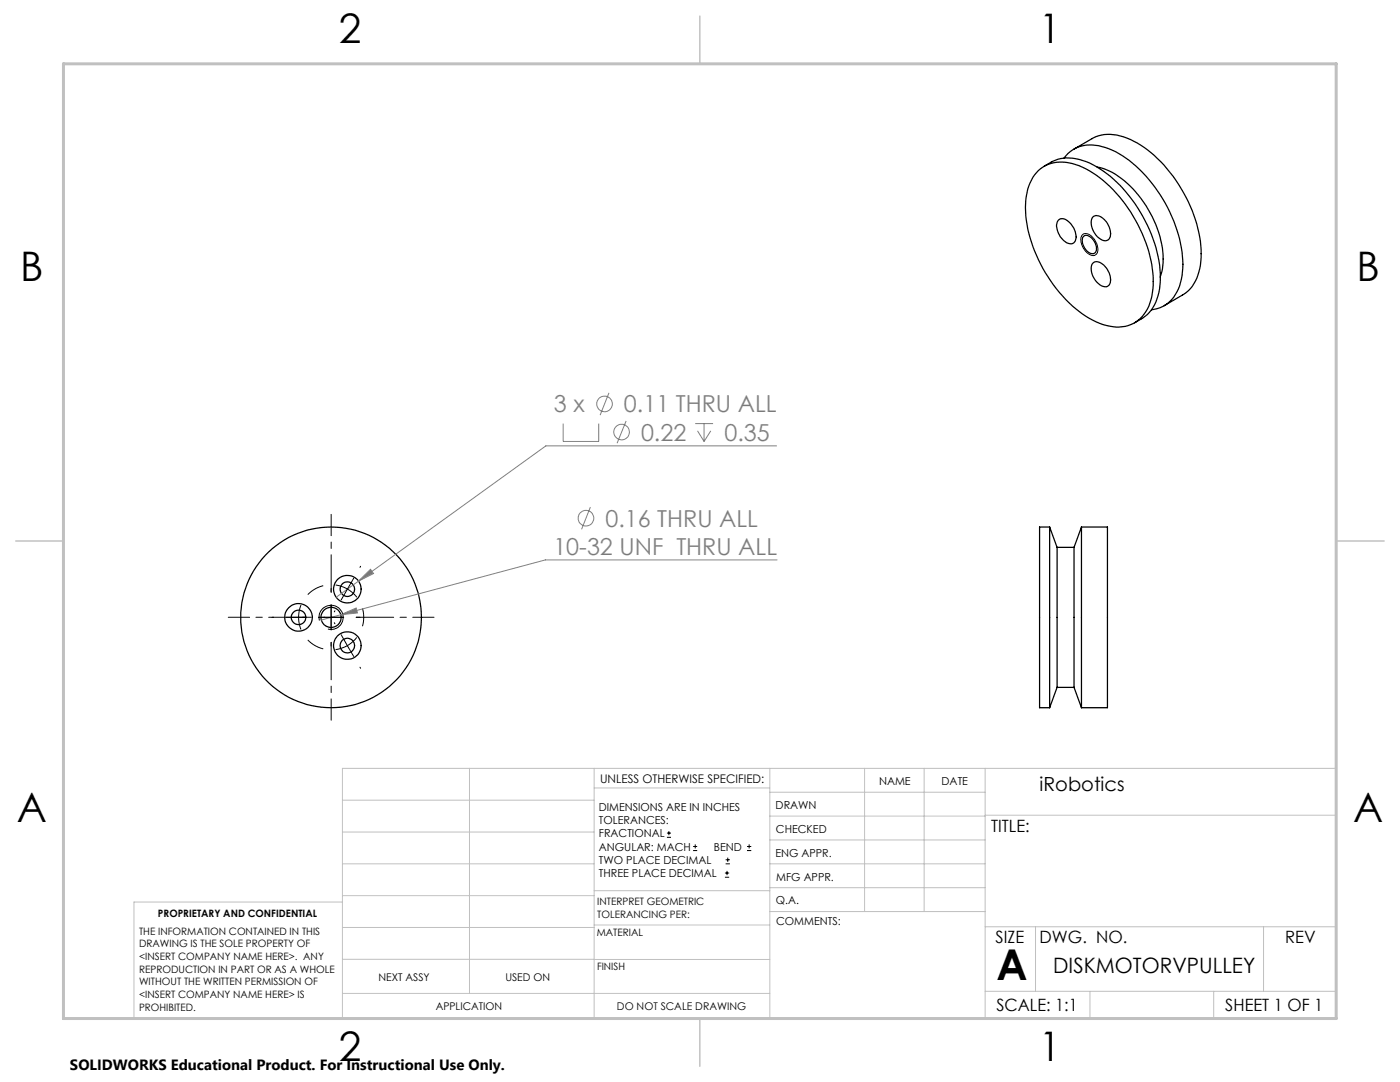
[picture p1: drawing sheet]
<svg xmlns="http://www.w3.org/2000/svg" width="279mm" height="216mm" viewBox="0 0 279 216" stroke-linecap="round" stroke-linejoin="round" font-family="sans-serif">
<g fill="none" stroke="#000" stroke-width=".25">
<path d="M207.3 34a7.5 7.5 0 0 1 8-.9 25.2 25.2 0 0 1 12.2 12.7 21.7 21.7 0 0 1 2.4 13.4 6.9 6.9 0 0 1-6.5 6.1 14.2 14.2 0 0 1-9.4-4.3 28.7 28.7 0 0 1-9.4-19.6 10 10 0 0 1 2.7-7.4zM208.4 33.2a8.2 8.2 0 0 1 8.3-1 25 25 0 0 1 12.3 12.7 22 22 0 0 1 2.3 13.4 7.9 7.9 0 0 1-4.9 6.1M212.3 31.5a6.6 6.6 0 0 1 7.6-2.3 20.1 20.1 0 0 1 10.6 8.1 27.3 27.3 0 0 1 5.5 16.3 8.6 8.6 0 0 1-3.9 7.5l-1.1 .5-1.2 .2M214.3 29.8l3.6-2.1a7.9 7.9 0 0 1 7-.1 23.1 23.1 0 0 1 10.8 10 24.6 24.6 0 0 1 3.9 15.3 8 8 0 0 1-3.6 6l-3.7 2.1M219 33.3a15.2 15.2 0 0 1 8.7 6.3 19.9 19.9 0 0 1 4.3 14.1l-.4 1.5M211.2 43.9a1.5 1.5 0 0 1 2.2 .4 3.5 3.5 0 0 1 1.1 4 1.61 1.61 0 0 1-2.4-.5 3.5 3.5 0 0 1-1-3.7zM216.3 47.1a1.61 1.61 0 0 1 2.1 1.1 1.73 1.73 0 0 1 0 2.4 2.25 2.25 0 0 1-2.4-2.1v-1zM218.1 52.5a1.77 1.77 0 0 1 2.5 .7 3.3 3.3 0 0 1 .8 3.7 1.65 1.65 0 0 1-2.4-.5 3.3 3.3 0 0 1-.9-3.9zM218.1 43.3a1.77 1.77 0 0 1 2.5 .7 3.3 3.3 0 0 1 .8 3.7 1.38 1.38 0 0 1-2.1-.3 3.4 3.4 0 0 1-1.2-4.1zM209.5 105.2v36M209.5 105.2h-2v36h2M209.5 105.2l1.5 4"/>
<path d="M211 109.2v28M211 109.2h3.3M214.3 109.2v28M215.8 105.2h5.2v36h-5.2M215.8 105.2v36M215.8 105.2l-1.5 4M211 137.2l-1.5 4M211 137.2h3.3M214.3 137.2l1.5 4"/>
<circle cx="69.3" cy="117.6" r="1.46"/>
<circle cx="69.3" cy="117.6" r="2.75"/>
<circle cx="59.6" cy="123.2" r="1.45"/>
<circle cx="59.6" cy="123.2" r="2.75"/>
<circle cx="66.1" cy="123.2" r="18"/>
<circle cx="66.1" cy="123.2" r="2.01"/>
<circle cx="69.3" cy="128.8" r="1.45"/>
<circle cx="69.3" cy="128.8" r="2.75"/>
</g>
<g fill="none" stroke="#808080" stroke-width=".2">
<path d="M121.5 78.4l-1.7 4.4M112.4 84.5v3.6h7.1v-3.6M125 84l-1.8 4.4M138.7 84.5h3.6M139.2 86l1.3 2.1M140.5 84.5v3.6M141.9 86l-1.4 2.1M155 89h-46.1l-41.8 30.2M71.5 116l2.4-2.4 .6 .8zM117.8 101.2l-1.7 4.4M155.1 111.7h-46.3l-40.8 11M68 122.7l3.1-1.4 .2 1z"/>
<path d="M68 122.7l-3.9 1"/>
<circle cx="120.6" cy="80.6" r="1.55"/>
<circle cx="124.1" cy="86.2" r="1.55"/>
<circle cx="116.9" cy="103.4" r="1.55"/>
</g>
<g fill="none" stroke="#000" stroke-width=".2">
<path d="M216 46.8a1.67 1.67 0 0 1 2.3 .8 2.65 2.65 0 0 1 .5 3.2 1.72 1.72 0 0 1-2.4-1 2.55 2.55 0 0 1-.4-3zM63.6 123.2h5M63.7 123.8a2.42 2.42 0 0 1 2.2-3 2.42 2.42 0 0 1 2.6 2.6 2.42 2.42 0 0 1-3.1 2.1M66.1 120.7v5M68.1 126.6l1.2 2.2M69.3 128.8l-1.4 .6-.9 .2M69.3 128.8l1.3 2.2M71.2 127.2l-.9 .9-1 .7M133.1 167.1h.8M133.1 166.2h.8M133.5 165.8v.9M138.3 169.7h.8"/>
<path d="M138.3 168.9h.8M138.7 168.5v.8M144.7 175h.8M144.7 174.2h.8M144.8 172.4h.9M144.8 171.6h.9M145.1 173.8v.8M145.2 171.1v.9M149.1 169.7h.8M149.1 168.9h.8M149.5 168.5v.8"/>
</g>
<path d="M64.5 116.9a6.5 6.5 0 0 0-3.1 1.8M69.3 117.5l-1.1-.5-1.2-.3M69.3 117.5l1.1 .8 .8 .9M59.6 123.2l.1 1.2 .4 1.2M59.6 123.2l.1-1.3 .4-1.2M61.4 127.7a6.5 6.5 0 0 0 3.1 1.8M72.3 125a6.5 6.5 0 0 0 0-3.6" fill="none" stroke="#000" stroke-width=".2" stroke-dasharray="15.2 1.3 1.3 1.3" stroke-linecap="butt"/>
<g fill="none" stroke="#c0c0c0" stroke-width=".2">
<path d="M68.3 159.7h50.3M93.7 153.3v44.9M118.6 153.3v49.9M118.6 157.2h35M153.6 153.3v49.9M153.6 158.1h43M172.5 153.3v28.6M184.4 153.3v28.6M196.6 153.3v49.9M68.3 180h-41.6v23.2h240v-49.9h-198.4v49.9M68.3 166h50.3M68.3 178.7h50.3"/>
<path d="M68.3 172.4h50.3M118.6 177.7h35M153.6 162.8h43M153.6 177.1h43M153.6 172.4h43M153.6 167.6h43M196.6 162.7h70.1M68.3 198.2h85.3M68.3 191.4l85.3 .1M68.3 185.1h50.3M118.6 184.6h35M153.6 181.9h43"/>
<path d="M196.6 184.9h70.1M196.6 197.8h70.1M206.7 184.9v12.9M217.5 197.8v5.4M242.2 197.8v5.4M252.2 184.9v12.9"/>
</g>
<path d="M139.7 3.2v9.5M3.1 107.9h9.6M266.7 107.9h9.5M139.7 203.2v9.6" fill="none" stroke="#c0c0c0" stroke-width=".3"/>
<path d="M12.7 12.7h254v190.5h-254z" fill="none" stroke="#c0c0c0" stroke-width=".6"/>
<g fill="none" stroke="#000" stroke-width=".2" stroke-dasharray="15.2 1.3 1.3 1.3">
<path d="M66.1 118.2v-.8M69.3 117.5l1.3-2.1M69.3 117.5l-1.2 2.2M71.8 113.2l.2-.2M54.6 123.2h-.3M59.6 123.2h-2.5M59.6 123.2h2.5M61.1 123.2h-.8M64.6 123.2h.2M66.1 123.2v-2.5M66.1 123.2h-2.5M66.1 123.2v2.5"/>
<path d="M66.1 123.2h2.5M66.1 128.2v.7M66.8 124.5l-.1-.2M66.8 121.9l-.1 .2M71.1 123.2h.7M71.8 133.1l.2 .2"/>
</g>
<path d="M66.1 118.2v-15.6M61.1 123.2h-15.5M66.1 128.2v15.5M71.1 123.2h15.5" fill="none" stroke="#000" stroke-width=".2" stroke-dasharray="15.2 1.3 1.3 1.3" stroke-dashoffset="7.8"/>
<path d="M68 122.7l3.3-.4-.2-1zM71.5 116l3-1.6-.6-.8z" fill="#808080"/>
<text font-size="8.5" x="198.9" y="195.5">A</text>
<g font-size="8.1">
<text x="67.6" y="8.5">2</text>
<text x="207.3" y="8.5">1</text>
<text x="4" y="56.2">B</text>
<text x="270.7" y="56.2">B</text>
<text x="3.3" y="164.1">A</text>
<text x="270" y="164.1">A</text>
<text x="67.6" y="211.7">2</text>
<text x="207.3" y="211.7">1</text>
</g>
<g font-size="4.7" fill="#808080">
<text x="110.5" y="82.3">3 x</text>
<text x="124.5" y="82.3">0.11 THRU ALL</text>
<text x="127.9" y="87.9">0.22</text>
<text x="144.6" y="87.9">0.35</text>
<text x="120.8" y="105.1">0.16 THRU ALL</text>
<text x="110.4" y="110.7">10-32 UNF THRU ALL</text>
</g>
<text font-size="4.2" x="210.2" y="194.2">DISKMOTORVPULLEY</text>
<text font-size="3.9" x="207.5" y="157.8">iRobotics</text>
<g font-size="3.4">
<text x="197.8" y="166">TITLE:</text>
<text x="198.7" y="188.1">SIZE</text>
<text x="207.5" y="188.1">DWG. NO.</text>
<text x="256.5" y="188.2">REV</text>
<text x="198.8" y="201.7">SCALE: 1:1</text>
<text x="244.5" y="201.7">SHEET 1 OF 1</text>
</g>
<text font-size="3" x="14" y="213.5">SOLIDWORKS Educational Product. For Instructional Use Only.</text>
<text font-size="2.4" x="119.8" y="156.2">UNLESS OTHERWISE SPECIFIED:</text>
<g font-size="2.2">
<text x="119.5" y="161.8">DIMENSIONS ARE IN INCHES</text>
<text x="154.8" y="161.4">DRAWN</text>
<text x="175.4" y="156.6">NAME</text>
<text x="187.9" y="156.7">DATE</text>
<text x="119.5" y="164.4">TOLERANCES:</text>
<text x="119.5" y="167.1">FRACTIONAL</text>
<text x="154.9" y="166.3">CHECKED</text>
<text x="119.5" y="169.7">ANGULAR: MACH</text>
<text x="119.5" y="172.4">TWO PLACE DECIMAL</text>
<text x="142.5" y="169.7">BEND</text>
<text x="154.8" y="170.9">ENG APPR.</text>
<text x="119.5" y="175">THREE PLACE DECIMAL</text>
<text x="154.9" y="175.7">MFG APPR.</text>
<text x="154.9" y="180.4">Q.A.</text>
<text x="154.9" y="184.6">COMMENTS:</text>
</g>
<g font-size="2.1">
<text x="75.5" y="195.7">NEXT ASSY</text>
<text x="100.9" y="195.7">USED ON</text>
<text x="86.9" y="201.5">APPLICATION</text>
<text x="123.1" y="201.6">DO NOT SCALE DRAWING</text>
</g>
<g font-size="2">
<text x="31.5" y="182.9">PROPRIETARY AND CONFIDENTIAL</text>
<text x="119.2" y="180.6">INTERPRET GEOMETRIC</text>
<text x="119.2" y="183.1">TOLERANCING PER:</text>
<text x="27.8" y="186.5">THE INFORMATION CONTAINED IN THIS</text>
<text x="27.8" y="189">DRAWING IS THE SOLE PROPERTY OF</text>
<text x="27.8" y="191.6">&lt;INSERT COMPANY NAME HERE&gt;. ANY</text>
<text x="119.1" y="186.7">MATERIAL</text>
<text x="27.8" y="194.1">REPRODUCTION IN PART OR AS A WHOLE</text>
<text x="27.8" y="196.6">WITHOUT THE WRITTEN PERMISSION OF</text>
<text x="119.1" y="193.5">FINISH</text>
<text x="27.8" y="199.1">&lt;INSERT COMPANY NAME HERE&gt; IS</text>
<text x="27.8" y="201.7">PROHIBITED.</text>
</g>
</svg>
